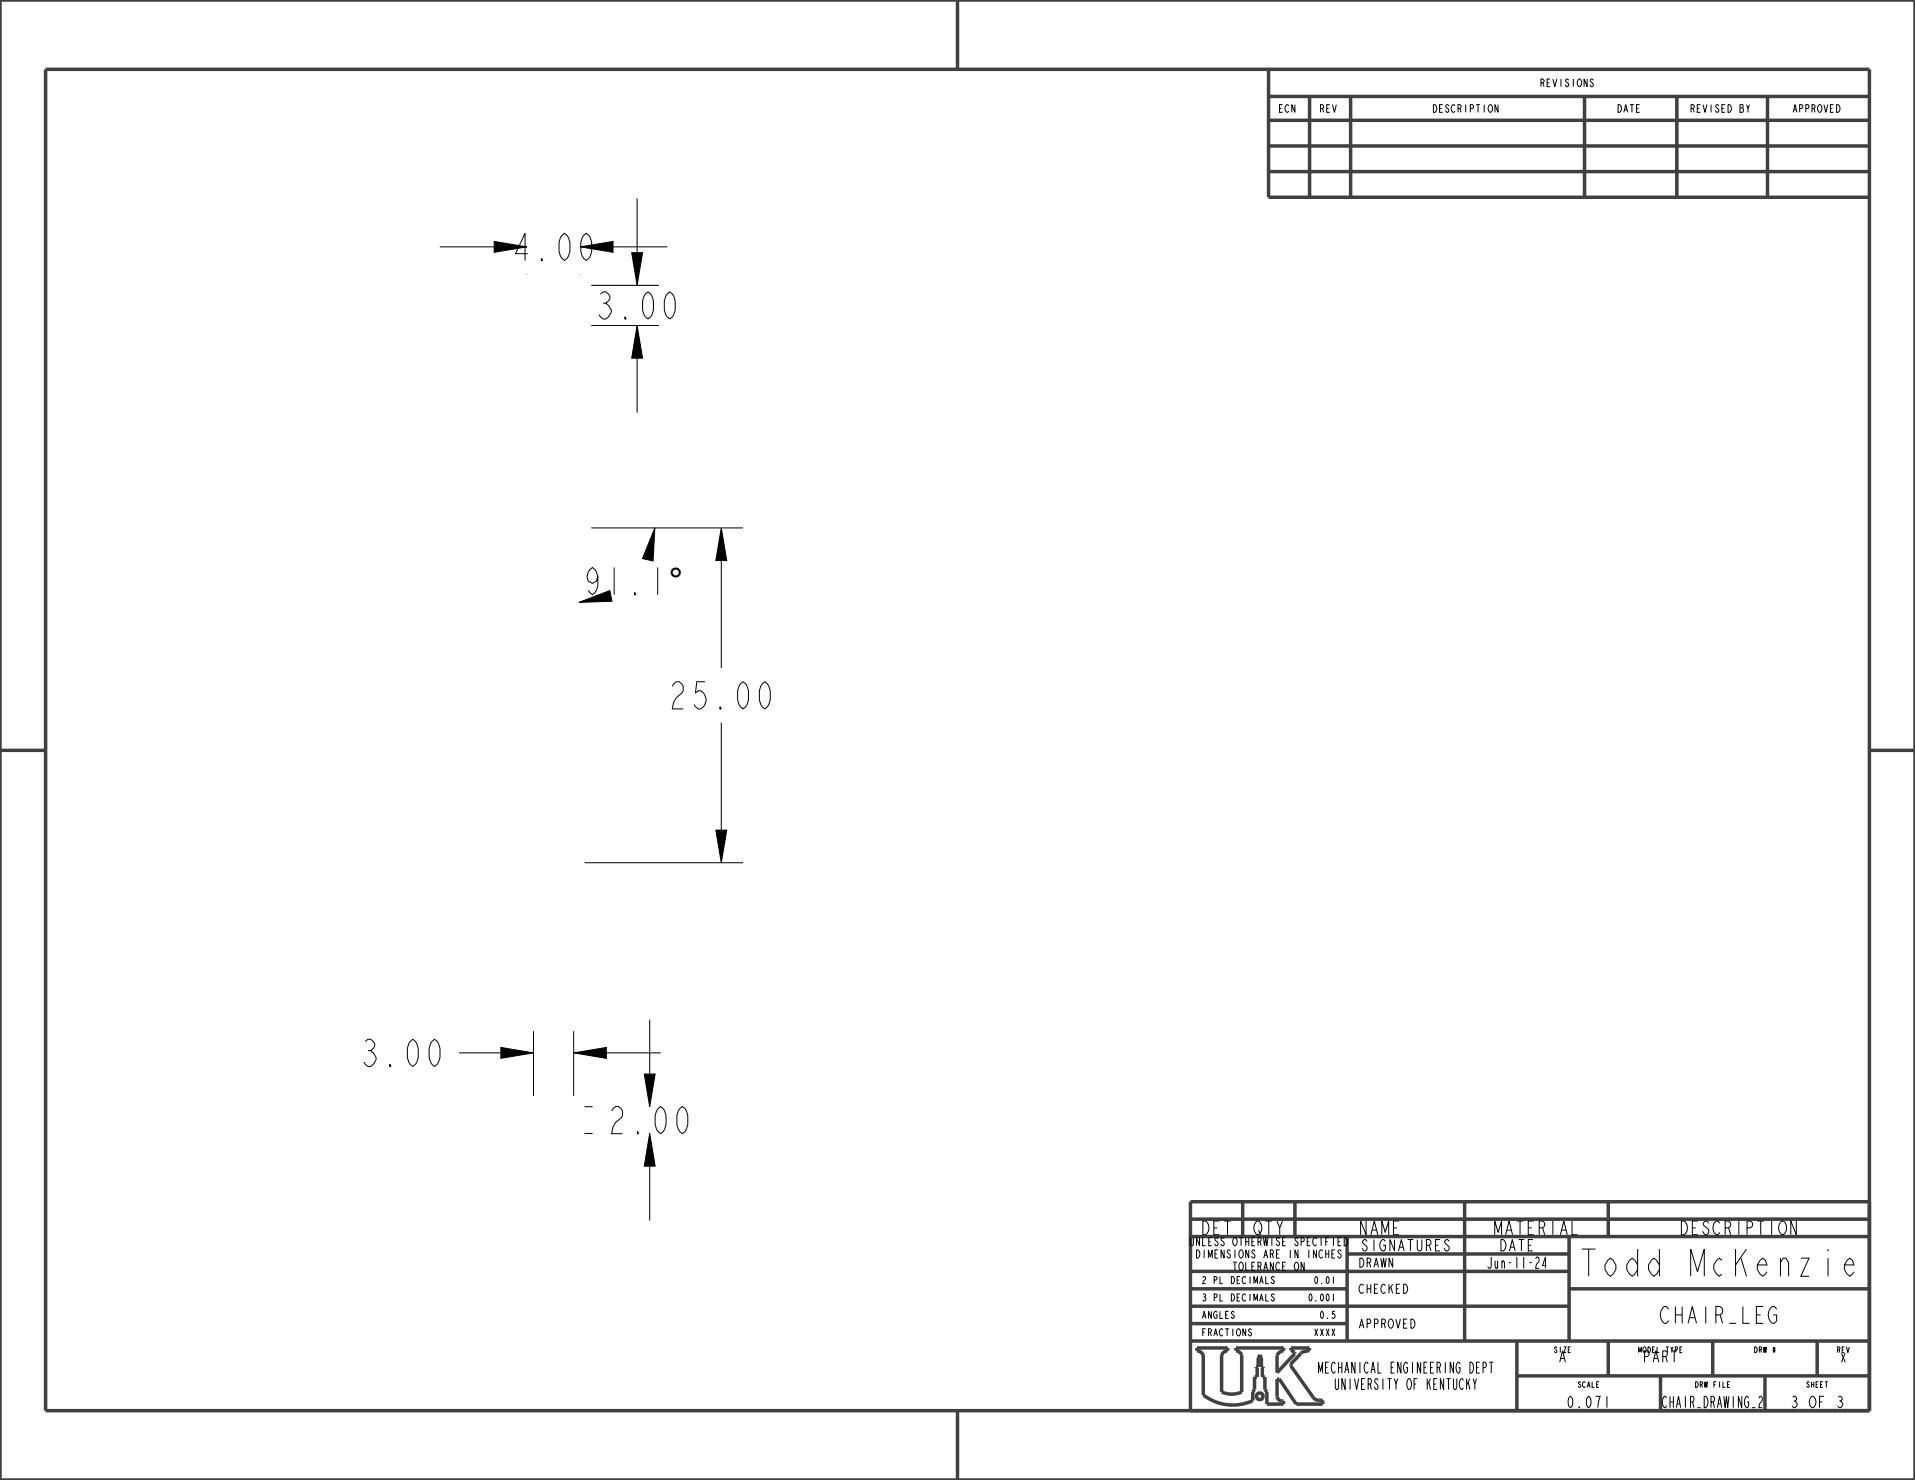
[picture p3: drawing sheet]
<svg xmlns="http://www.w3.org/2000/svg" width="279mm" height="216mm" viewBox="0 0 279 216" stroke-linecap="round" stroke-linejoin="round" font-family="sans-serif">
<path d="M72.1 35.2l4.8 .8-4.8 .8zM84.7 36l4.7-.8v1.6zM92.2 36.9h1.6l-.8 4.7zM93 47.5l.8 4.8h-1.6zM95.5 77l-.2 4.8-1.6-.3zM105.2 77l.8 4.8h-1.6zM104.4 121.1h1.6l-.8 4.8zM73.1 152.8l4.7 .8-4.7 .8zM83.7 153.6l4.8-.8v1.6zM94 156.7h1.6l-.8 4.7zM94.8 165.4l.8 4.7h-1.6z" fill="#000"/>
<g fill="none" stroke="#000" stroke-width=".15">
<path d="M64.2 36h7.9M72.1 35.2l4.8 .8-4.8 .8zM76.9 40h.1M84.7 36l4.7-.8v1.6zM84.7 40h.1M89.4 36h8M92.2 36.9h1.6l-.8 4.7zM93 28.9v8M86.3 47.5h9.8M86.3 41.6h9.8M93 47.5l.8 4.8h-1.6zM93 52.3v7.9"/>
<path d="M86.3 77h22.1M95.5 77l-.2 4.8-1.6-.3zM105.2 77l.8 4.8h-1.6zM105.2 81.8v15.7M105.2 105.4v15.7M85.3 125.9h23.1M104.4 121.1h1.6l-.8 4.8zM67 153.6h6.1M73.1 152.8l4.7 .8-4.7 .8zM77.8 150.4v9.5M83.7 153.6l4.8-.8v1.6zM83.7 150.4v9.5"/>
<path d="M88.5 153.6h7.9M94 156.7h1.6l-.8 4.7zM94.8 148.7v8M85.3 165.4h1.2M85.3 161.4h1.2M94.8 165.4l.8 4.7h-1.6zM94.8 170.1v8"/>
</g>
<g fill="none" stroke="#404040" stroke-width=".51">
<path d="M0 0h279.4v215.9h-279.4zM6.7 10.1h266v195.7h-266zM139.7 0v10.1M185.1 10.1v18.7h87.6M185.1 17.5h87.6M185.1 14.1h87.6M191.1 14.1v14.7M197.1 14.1v14.7M231.2 14.1v14.7M244.7 14.1v14.7M257.9 14.1v14.7M185.1 25h87.6"/>
<path d="M185.1 21.3h87.6M0 109.5h6.7M272.7 109.5h6.7M173.7 177.8h99M181.3 175.3v5.1M188.9 175.3v5.1M213.7 175.3v20.3M234.6 175.3v5.1M272.7 175.3h-99v30.5M173.7 195.6h99M173.7 193.1h22.8M173.7 190.5h55.2"/>
<path d="M173.7 188h22.8M173.7 185.5h55.2M173.7 180.4h99M175.6 197.6v5.9a7 7 0 0 0 7.2 .8v-1.2l.2-.4v-1.8h.4v-1.4h-.1v-.1h.3v-1.3l.2-.4 .2 .4v1.3h.3v.1h-.1v1.4h.4v1.8l.2 .4v1.7h2.5v-.4a.84 .84 0 0 1-1-.7v-2.5h.3l2.5 3.6h3.9v-.5a1.33 1.33 0 0 1-1.4-.5l-3.3-4.6v-.2l1.5-1.5v-.2l1.2-.3v-.4h-2.6v.4l.5 .2v.3l-2.6 2.7v-2.5a1.16 1.16 0 0 1 1-.7v-.4h-7v.4a1.05 1.05 0 0 1 .9 .7v5.4a3.5 3.5 0 0 1-3 0v-5.4a1.06 1.06 0 0 1 .9-.7v-.4h-4.5v.4a1.16 1.16 0 0 1 1 .7M196.5 182.9h32.4M196.5 180.4v15.2M221.3 195.6v10.2M228.9 188h43.8M228.9 180.4v15.2M234.6 195.6v5.1M249.9 195.6v5.1M265.1 195.6v5.1"/>
<path d="M139.7 205.8v10.1M221.3 200.7h51.4M242.3 200.7v5.1M257.5 200.7v5.1"/>
<circle cx="183.8" cy="203.7" r=".49"/>
</g>
<text font-size="5.5" x="97.5" y="86.8">°</text>
<g font-size="5.2">
<text x="74.4" y="38">4.00</text>
<text x="86.6" y="46.5">3.00</text>
<text x="84.8" y="86.8">91.1°</text>
<text x="97.3" y="103.4">25.00</text>
<text x="52.3" y="155.6">3.00</text>
<text x="88.4" y="165.4">2.00</text>
<text x="230.7" y="186.2">Todd McKenzie</text>
</g>
<text font-size="3.2" x="242.2" y="193">CHAIR_LEG</text>
<g font-size="2.6">
<text x="175.2" y="180.1">DET</text>
<text x="182.8" y="180.1">QTY</text>
<text x="198.2" y="180.1">NAME</text>
<text x="217.9" y="180.1">MATERIAL</text>
<text x="245.1" y="180.1">DESCRIPTION</text>
</g>
<g font-size="2.2">
<text x="198.6" y="182.5">SIGNATURES</text>
<text x="216.9" y="185">Jun-11-24</text>
<text x="218.7" y="182.5">DATE</text>
<text x="227.3" y="198.7">A</text>
<text x="239.7" y="198.7">PART</text>
<text x="228.5" y="205.3">0.071</text>
<text x="242.6" y="205.3">CHAIR_DRAWING_2</text>
<text x="261.2" y="205.3">3 OF 3</text>
</g>
<g font-size="2.1">
<text x="192.5" y="200.3">MECHANICAL ENGINEERING DEPT</text>
<text x="194.8" y="202.7">UNIVERSITY OF KENTUCKY</text>
</g>
<g font-size="1.7">
<text x="198.1" y="184.9">DRAWN</text>
<text x="198.1" y="188.7">CHECKED</text>
<text x="198.1" y="193.8">APPROVED</text>
<text x="268.4" y="198.7">X</text>
</g>
<g font-size="1.6">
<text x="173.7" y="181.7">UNLESS OTHERWISE SPECIFIED</text>
<text x="174.6" y="183.5">DIMENSIONS ARE IN INCHES</text>
<text x="179.9" y="185.3">TOLERANCE ON</text>
</g>
<g font-size="1.5">
<text x="186.5" y="16.4">ECN</text>
<text x="192.5" y="16.4">REV</text>
<text x="209" y="16.4">DESCRIPTION</text>
<text x="224.7" y="12.6">REVISIONS</text>
<text x="235.9" y="16.4">DATE</text>
<text x="246.6" y="16.4">REVISED BY</text>
<text x="261.5" y="16.4">APPROVED</text>
</g>
<g font-size="1.4">
<text x="175.3" y="189.8">3 PL DECIMALS</text>
<text x="175.3" y="187.3">2 PL DECIMALS</text>
<text x="190.9" y="189.8">0.001</text>
<text x="191.7" y="187.3">0.01</text>
<text x="175.3" y="194.9">FRACTIONS</text>
<text x="175.3" y="192.3">ANGLES</text>
<text x="191.7" y="194.9">XXXX</text>
<text x="192.5" y="192.3">0.5</text>
</g>
<g font-size="1.1">
<text x="226.7" y="197.3">SIZE</text>
<text x="239" y="197.3">MODEL TYPE</text>
<text x="255.9" y="197.3">DRW #</text>
<text x="268" y="197.3">REV</text>
<text x="230.2" y="202.4">SCALE</text>
<text x="247.3" y="202.4">DRW FILE</text>
<text x="263.5" y="202.4">SHEET</text>
</g>
</svg>
